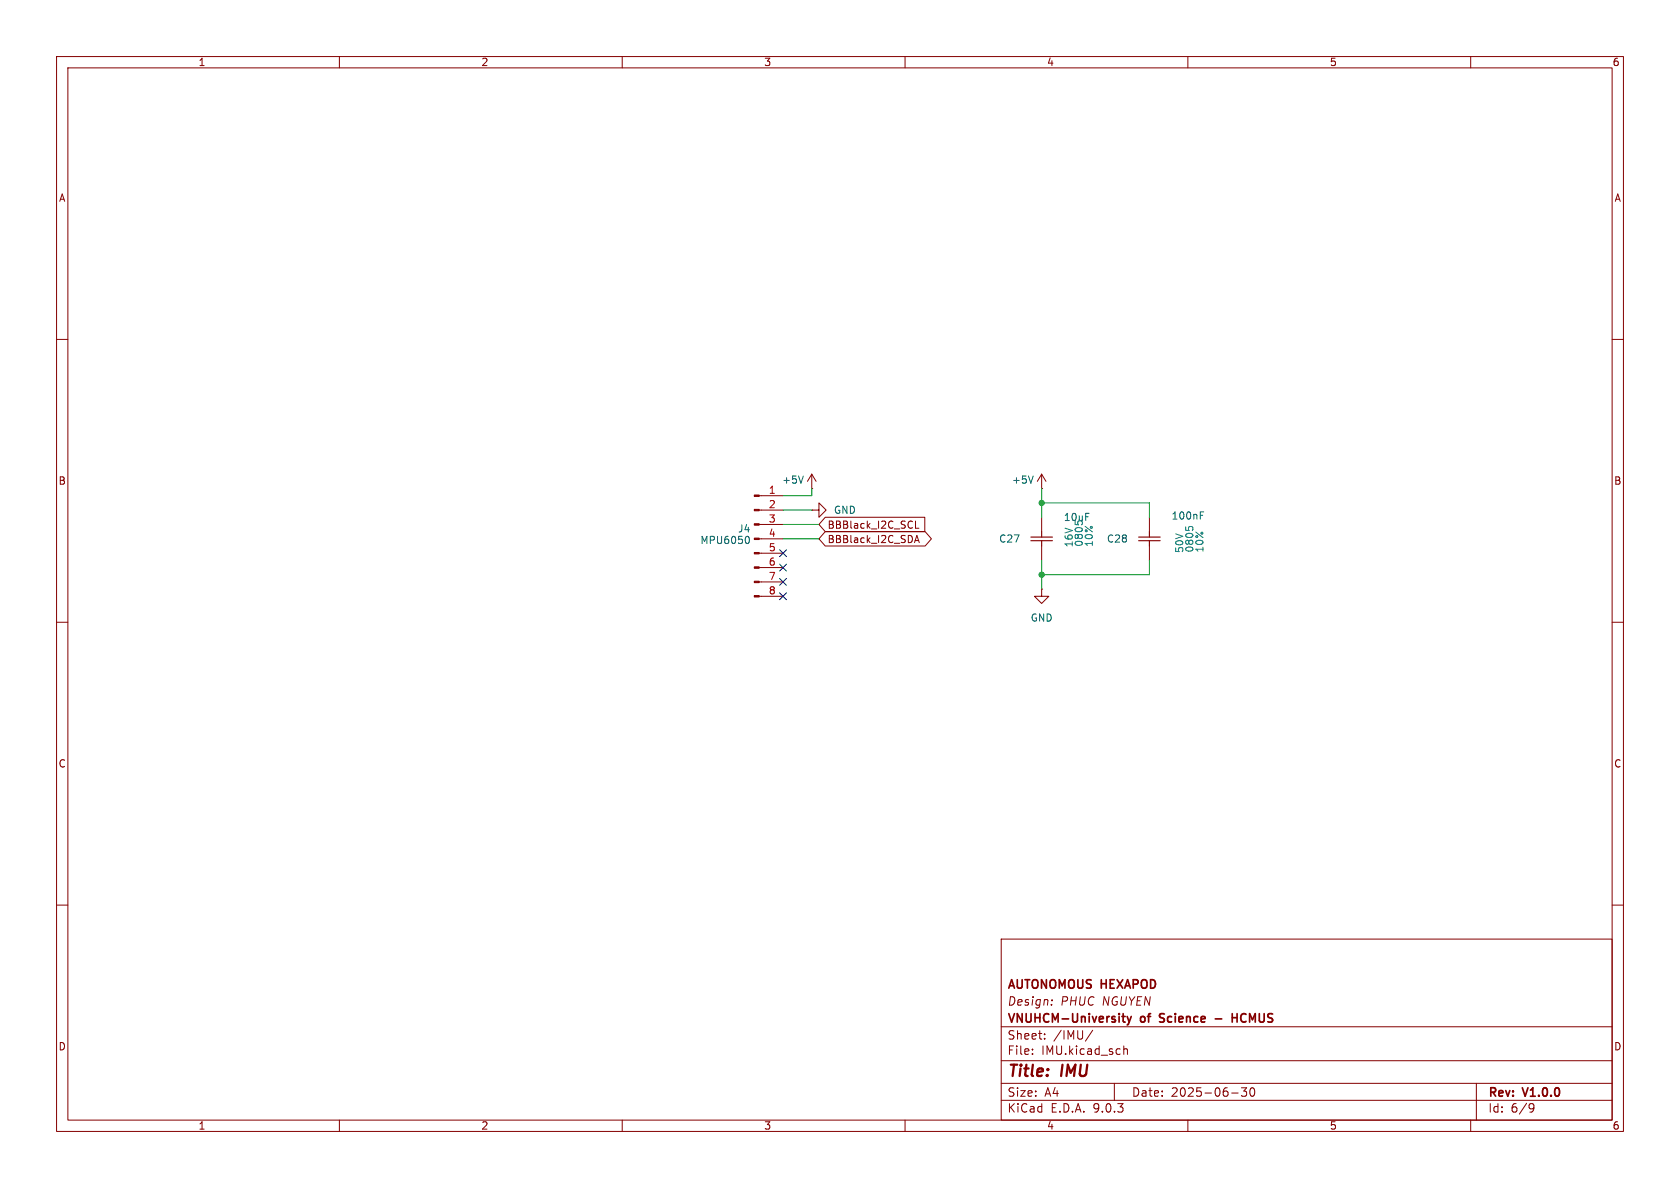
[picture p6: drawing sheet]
<svg xmlns="http://www.w3.org/2000/svg" width="297mm" height="210mm" viewBox="0 0 297 210" stroke-linecap="round" stroke-linejoin="round" font-family="sans-serif">
<g fill="none" stroke="#840000" stroke-width=".18">
<path d="M10 10h277v190h-277zM12 12h273v186h-273zM60 10v2M110 10v2M160 10v2M210 10v2M260 10v2M10 60h2M285 60h2M134.2 87.6h4.2M134.2 90.2h4.2M134.2 92.7h4.2"/>
<path d="M134.2 95.3h4.2M134.2 97.8h4.2M143.5 90.2h1.3v-1.3l1.2 1.3-1.2 1.2v-1.2M143.5 90.2h.1M143.5 86.4h.1M143.5 83.8l-.8 1.3M143.5 83.8l.8 1.3M143.5 83.8v2.6M145.9 94h17.7l1.1 1.3-1.1 1.2h-17.7l-1.1-1.2zM145.9 91.4h17.6v2.6h-17.6l-1.1-1.3zM161.7 95.9l.4-1.2 .4 1.2M161.8 95.6h.6"/>
<path d="M161.9 92.1v1.3h.6M184.1 86.4h.1M184.1 83.8l-.7 1.3M184.1 83.8l.8 1.3M184.1 83.8v2.6M184.1 91.4v2.6M184.1 96.5v2.6M203.2 91.4v2.6M203.2 96.5v2.6M10 110h2M134.2 100.3h4.2M134.2 102.9h4.2"/>
<path d="M134.2 105.4h4.2M184.1 104.1v1.3h1.3l-1.3 1.3-1.2-1.3h1.2M184.1 104.1h.1M285 110h2M10 160h2M177 166h108v32h-108zM185.9 177.6v.1M186 176.8v.1M285 160h2M60 198v2M110 198v2M160 198v2"/>
<path d="M177 194.5h108M177 191.5h108M177 187.5h108M177 181.5h108M182.5 186.3v.1M182.5 185.5v.1M184.7 183.6v.1M184.7 182.8v.1M193.2 182.1l-1.3 2M197 191.5v3M198.7 184.9v1.5M198.7 185.5l.2-.1 .3 .1 .1 .9"/>
<path d="M210 198v2M217.7 193.2h1.2M219.5 192.3h.9l-.5 .6 .4 .1v.7l-.2 .1h-.4l-.2-.1M221.1 192.4l.2-.1a.81 .81 0 0 1 .6 .6 .81 .81 0 0 1-.3 .8l-.1 .1a.81 .81 0 0 1-.4-1.4zM260 198v2M261 191.5v6.5M270.6 195.1l.5 .1a.99 .99 0 0 1-.4 1.4h-.2M271.2 195.7l-.3 .3h-.3"/>
</g>
<path d="M198.3 179.7h.6M199.3 179.7l.3 1M200 179.7l-.4 1M205.1 179.3v.5M217.8 179.2v1.5M217.8 179.9h.9M218.7 179.2v1.5M198.6 180.6l.3 .1M199.6 180.7l-.1 .3-.2 .2M205 180.6l.2 .1M214.8 180.1h1.2" fill="none" stroke="#840000" stroke-width=".3"/>
<g fill="#840000" stroke="#840000" stroke-width=".18">
<path d="M133.3 87.5h.9v.3h-.9z"/>
<path d="M133.3 90h.9v.3h-.9z"/>
<path d="M133.3 92.6h.9v.2h-.9z"/>
<path d="M133.3 95.1h.9v.3h-.9z"/>
<path d="M133.3 97.7h.9v.2h-.9z"/>
<path d="M133.3 100.2h.9v.3h-.9z"/>
<path d="M133.3 102.7h.9v.3h-.9z"/>
<path d="M133.3 105.3h.9v.2h-.9z"/>
</g>
<path d="M132.4 94.9a.69 .69 0 0 1-.4 1.2M142 84.1l-.4 1.3M182.7 84.1l-.5 1.3M212.2 91.1h.4M212.2 90.5h.6" fill="none" stroke="#006464" stroke-width=".18"/>
<path d="M182.2 95.6h3.9M182.2 94.9h3.9M184.1 94v.9M184.1 95.6v.9M201.3 95.6h3.8M201.3 94.9h3.8M203.2 94v.9M203.2 95.6v.9" fill="none" stroke="#840000" stroke-width=".2"/>
<path d="M209.6 93.1v.6M210.1 93.3l.2-.2h.3l.3 .2" fill="none" stroke="#008484" stroke-width=".18"/>
<path d="M138.4 95.3h6.4M138.4 92.7h6.4M138.4 90.2h5.1M143.5 86.4v1.2h-5.1M184.1 86.4v5M184.1 99.1v5M184.1 88.9h19.1v2.5M203.2 99.1v2.5h-19.1" fill="none" stroke="#009600" stroke-width=".18"/>
<path d="M137.8 99.7l1.2 1.2M137.8 97.2l1.2 1.2M139 99.7l-1.2 1.2M139 97.2l-1.2 1.2M137.8 102.3l1.2 1.2M137.8 104.8l1.2 1.2M139 102.3l-1.2 1.2M139 104.8l-1.2 1.2" fill="none" stroke="#000084" stroke-width=".18"/>
<g fill="#009600" stroke="#009600" stroke-width=".18">
<circle cx="184.1" cy="101.6" r=".46"/>
<circle cx="184.1" cy="88.9" r=".46"/>
</g>
<g font-size="2.8" fill="#840000">
<text x="178" y="190.9">Title:</text>
<text x="187.7" y="190.9">IMU</text>
</g>
<g font-size="2.1" fill="#840000">
<text x="178" y="178">Design:</text>
<text x="178" y="175.2">AUTONOMOUS HEXAPOD</text>
<text x="187.4" y="178">PHUC NGUYEN</text>
<text x="178" y="184">Sheet:</text>
<text x="178" y="181.2">VNUHCM-University</text>
<text x="186.2" y="184">/IMU/</text>
<text x="201.7" y="181.2">of</text>
<text x="205.7" y="181.2">Science</text>
<text x="219.7" y="181.2">HCMUS</text>
<text x="178" y="186.7">File:</text>
<text x="184.1" y="186.7">IMU.kicad_sch</text>
<text x="178" y="196.9">KiCad</text>
<text x="178" y="194.1">Size:</text>
<text x="184.7" y="194.1">A4</text>
<text x="185.7" y="196.9">E.D.A.</text>
<text x="193.3" y="196.9">9.0.3</text>
<text x="200" y="194.1">Date:</text>
<text x="207" y="194.1">2025-06-30</text>
<text x="263" y="194.3">Rev:</text>
<text x="263" y="196.9">Id:</text>
<text x="267.1" y="196.9">6/9</text>
<text x="269.4" y="194.3">V1.0.0</text>
</g>
<g font-size="1.8" fill="#840000">
<text x="35" y="11.9">1</text>
<text x="85" y="11.9">2</text>
<text x="135" y="11.9">3</text>
<text x="185" y="11.9">4</text>
<text x="235" y="11.9">5</text>
<text x="285" y="11.9">6</text>
<text x="10.3" y="35.9">A</text>
<text x="285.3" y="35.9">A</text>
<text x="10.3" y="85.9">B</text>
<text x="285.3" y="85.9">B</text>
<text x="146.2" y="93.7">BBBlack_I2C_SCL</text>
<text x="146.2" y="96.2">BBBlack_I2C_SDA</text>
<text x="10.3" y="135.9">C</text>
<text x="285.3" y="135.9">C</text>
<text x="10.3" y="185.9">D</text>
<text x="285.3" y="185.9">D</text>
<text x="35" y="199.9">1</text>
<text x="85" y="199.9">2</text>
<text x="135" y="199.9">3</text>
<text x="185" y="199.9">4</text>
<text x="235" y="199.9">5</text>
<text x="285" y="199.9">6</text>
</g>
<g font-size="1.8" fill="#a90000">
<text x="135.8" y="87.4">1</text>
<text x="135.8" y="89.9">2</text>
<text x="135.8" y="92.5">3</text>
<text x="135.8" y="95">4</text>
<text x="135.8" y="97.5">5</text>
<text x="135.8" y="100.1">6</text>
<text x="135.8" y="102.6">7</text>
<text x="135.8" y="105.2">8</text>
</g>
<g font-size="1.8" fill="#006464">
<text x="138.2" y="85.7">+5V</text>
<text x="178.8" y="85.7">+5V</text>
<text x="130.4" y="94.3">J4</text>
<text x="147.3" y="91">GND</text>
<text x="207" y="92">100nF</text>
<text x="123.7" y="96.4">MPU6050</text>
<text x="176.5" y="96.1">C27</text>
<text x="195.6" y="96.1">C28</text>
<text x="182.1" y="110.1">GND</text>
</g>
<g font-size="1.8" fill="#008484">
<text x="188" y="92.3">10uF</text>
<text x="189.8" y="96.9" transform="rotate(-90 189.8 96.9)">16V</text>
<text x="191.6" y="96.8" transform="rotate(-90 191.6 96.8)">0805</text>
<text x="193.4" y="96.8" transform="rotate(-90 193.4 96.8)">10%</text>
<text x="209.4" y="97.9" transform="rotate(-90 209.4 97.9)">50V</text>
<text x="211.2" y="97.8" transform="rotate(-90 211.2 97.8)">0805</text>
<text x="213" y="97.8" transform="rotate(-90 213 97.8)">10%</text>
</g>
</svg>
